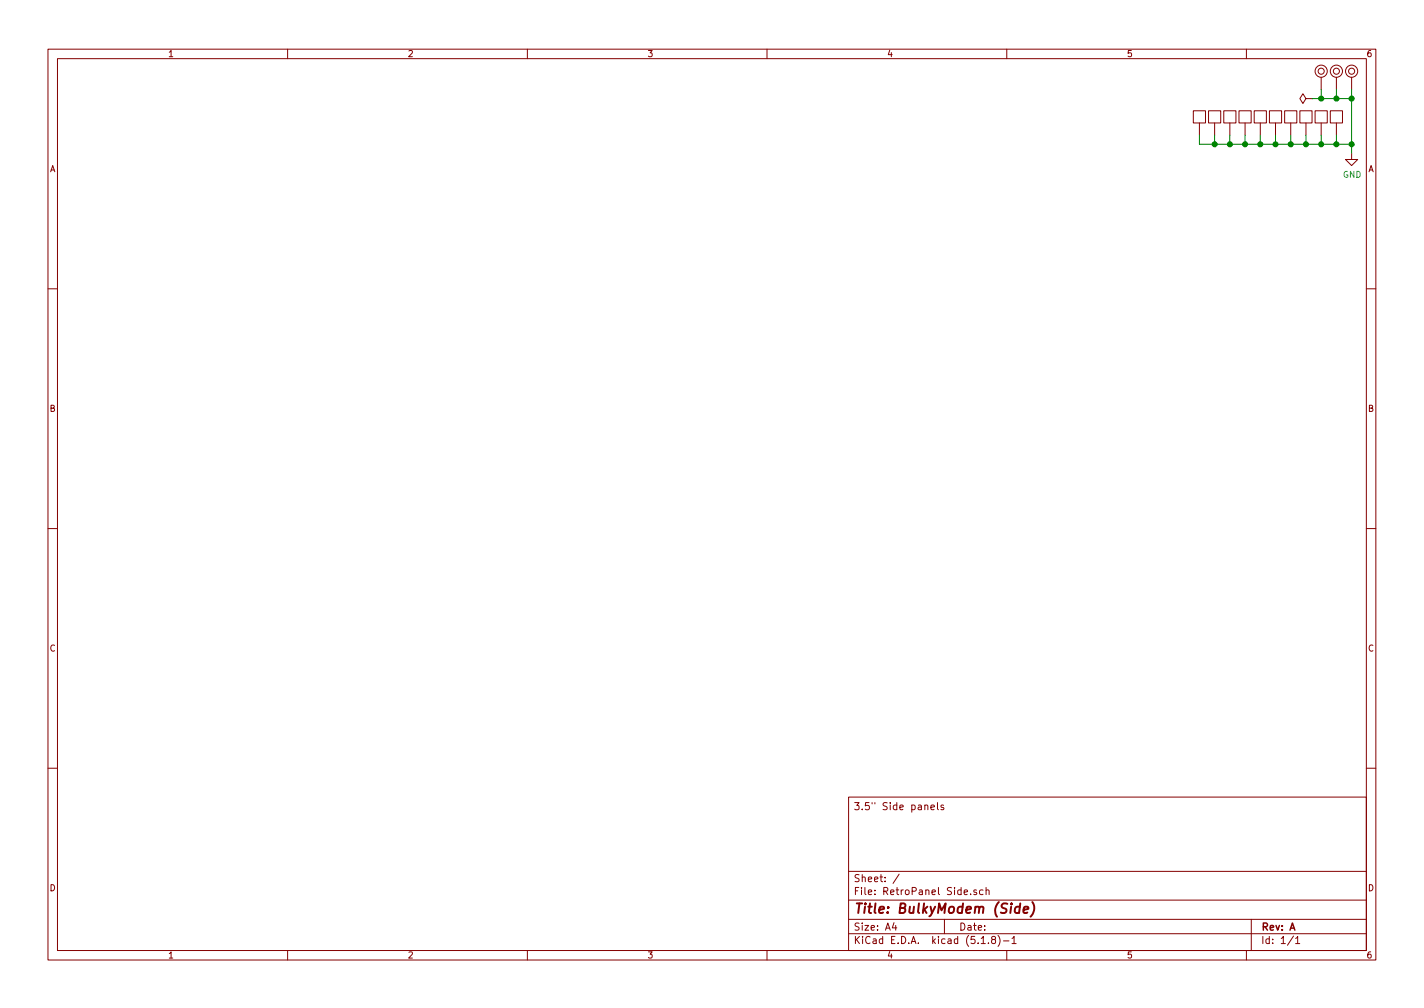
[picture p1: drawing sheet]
EESchema Schematic File Version 4
EELAYER 30 0
EELAYER END
$Descr A4 11693 8268
encoding utf-8
Sheet 1 1
Title "BulkyModem (Side)"
Date ""
Rev "A"
Comp ""
Comment1 ""
Comment2 ""
Comment3 ""
Comment4 "3.5\" Side panels"
$EndDescr
$Comp
L mounting:Mounting_Pin M1
U 1 1
P 10850 575
F 0 "M1" H 10850 675 50  0001 C CNN
F 1 "Mounting_Pin" H 10850 500 50  0001 C CNN
F 2 "mounting:M3_pin" H 10850 575 50  0001 C CNN
F 3 "~" H 10850 575 50  0001 C CNN
	1    10850 575 
	1    0    0    -1  
$EndComp
$Comp
L mounting:Mounting_Pin M2
U 1 1
P 10975 575
F 0 "M2" H 10975 675 50  0001 C CNN
F 1 "Mounting_Pin" H 10975 500 50  0001 C CNN
F 2 "mounting:M3_pin" H 10975 575 50  0001 C CNN
F 3 "~" H 10975 575 50  0001 C CNN
	1    10975 575 
	1    0    0    -1  
$EndComp
$Comp
L mounting:Mounting_Pin M3
U 1 1
P 11100 575
F 0 "M3" H 11100 675 50  0001 C CNN
F 1 "Mounting_Pin" H 11100 500 50  0001 C CNN
F 2 "mounting:M3_pin" H 11100 575 50  0001 C CNN
F 3 "~" H 11100 575 50  0001 C CNN
	1    11100 575 
	1    0    0    -1  
$EndComp
$Comp
L power:GND #PWR0111
U 1 1
P 11100 1250
F 0 "#PWR0111" H 11100 1000 50  0001 C CNN
F 1 "GND" H 11105 1077 50  0000 C CNN
F 2 "" H 11100 1250 50  0001 C CNN
F 3 "" H 11100 1250 50  0001 C CNN
	1    11100 1250
	1    0    0    -1  
$EndComp
Wire Wire Line
	10850 725  10850 800 
Wire Wire Line
	10975 725  10975 800 
Wire Wire Line
	10850 800  10975 800 
Wire Wire Line
	11100 725  11100 800 
Connection ~ 10975 800 
Wire Wire Line
	10975 800  11100 800 
$Comp
L power:PWR_FLAG #FLG0101
U 1 1
P 10775 800
F 0 "#FLG0101" H 10775 875 50  0001 C CNN
F 1 "PWR_FLAG" V 10775 927 50  0001 L CNN
F 2 "" H 10775 800 50  0001 C CNN
F 3 "~" H 10775 800 50  0001 C CNN
	1    10775 800 
	0    -1   -1   0   
$EndComp
$Comp
L mounting:Mounting_Pad M5
U 1 1
P 10975 950
F 0 "M5" H 10975 1050 50  0001 C CNN
F 1 "Mounting_Pad" H 10975 875 50  0001 C CNN
F 2 "RetroPanel:Pad_pin" H 10975 950 50  0001 C CNN
F 3 "~" H 10975 950 50  0001 C CNN
	1    10975 950 
	1    0    0    -1  
$EndComp
Wire Wire Line
	11100 800  11100 1175
Connection ~ 11100 1175
Wire Wire Line
	11100 1175 11100 1250
$Comp
L mounting:Mounting_Pad M7
U 1 1
P 10725 950
F 0 "M7" H 10725 1050 50  0001 C CNN
F 1 "Mounting_Pad" H 10725 875 50  0001 C CNN
F 2 "RetroPanel:Pad_pin" H 10725 950 50  0001 C CNN
F 3 "~" H 10725 950 50  0001 C CNN
	1    10725 950 
	1    0    0    -1  
$EndComp
$Comp
L mounting:Mounting_Pad M6
U 1 1
P 10600 950
F 0 "M6" H 10600 1050 50  0001 C CNN
F 1 "Mounting_Pad" H 10600 875 50  0001 C CNN
F 2 "RetroPanel:Pad_pin" H 10600 950 50  0001 C CNN
F 3 "~" H 10600 950 50  0001 C CNN
	1    10600 950 
	1    0    0    -1  
$EndComp
Wire Wire Line
	10975 1100 10975 1175
Connection ~ 10975 1175
Wire Wire Line
	10975 1175 11100 1175
Wire Wire Line
	10850 1100 10850 1175
Connection ~ 10850 1175
Wire Wire Line
	10850 1175 10975 1175
Wire Wire Line
	10725 1100 10725 1175
Connection ~ 10725 1175
Wire Wire Line
	10725 1175 10850 1175
$Comp
L mounting:Mounting_Pad M10
U 1 1
P 10475 950
F 0 "M10" H 10475 1050 50  0001 C CNN
F 1 "Mounting_Pad" H 10475 875 50  0001 C CNN
F 2 "RetroPanel:Pad_pin" H 10475 950 50  0001 C CNN
F 3 "~" H 10475 950 50  0001 C CNN
	1    10475 950 
	1    0    0    -1  
$EndComp
$Comp
L mounting:Mounting_Pad M9
U 1 1
P 10350 950
F 0 "M9" H 10350 1050 50  0001 C CNN
F 1 "Mounting_Pad" H 10350 875 50  0001 C CNN
F 2 "RetroPanel:Pad_pin" H 10350 950 50  0001 C CNN
F 3 "~" H 10350 950 50  0001 C CNN
	1    10350 950 
	1    0    0    -1  
$EndComp
Wire Wire Line
	10350 1100 10350 1175
Wire Wire Line
	10350 1175 10475 1175
Wire Wire Line
	10475 1100 10475 1175
Connection ~ 10475 1175
Wire Wire Line
	10475 1175 10600 1175
Wire Wire Line
	10600 1100 10600 1175
Connection ~ 10600 1175
Wire Wire Line
	10600 1175 10725 1175
Connection ~ 11100 800 
Wire Wire Line
	10775 800  10850 800 
Connection ~ 10850 800 
$Comp
L mounting:Mounting_Pad M4
U 1 1
P 10225 950
F 0 "M4" H 10225 1050 50  0001 C CNN
F 1 "Mounting_Pad" H 10225 875 50  0001 C CNN
F 2 "RetroPanel:Pad_pin" H 10225 950 50  0001 C CNN
F 3 "~" H 10225 950 50  0001 C CNN
	1    10225 950 
	1    0    0    -1  
$EndComp
Wire Wire Line
	10225 1100 10225 1175
Wire Wire Line
	10350 1175 10225 1175
Connection ~ 10350 1175
$Comp
L mounting:Mounting_Pad M11
U 1 1
P 10100 950
F 0 "M11" H 10100 1050 50  0001 C CNN
F 1 "Mounting_Pad" H 10100 875 50  0001 C CNN
F 2 "RetroPanel:Pad_pin" H 10100 950 50  0001 C CNN
F 3 "~" H 10100 950 50  0001 C CNN
	1    10100 950 
	1    0    0    -1  
$EndComp
Wire Wire Line
	10100 1100 10100 1175
Wire Wire Line
	10100 1175 10225 1175
Connection ~ 10225 1175
$Comp
L mounting:Mounting_Pad M12
U 1 1
P 9975 950
F 0 "M12" H 9975 1050 50  0001 C CNN
F 1 "Mounting_Pad" H 9975 875 50  0001 C CNN
F 2 "RetroPanel:Pad_pin" H 9975 950 50  0001 C CNN
F 3 "~" H 9975 950 50  0001 C CNN
	1    9975 950 
	1    0    0    -1  
$EndComp
Wire Wire Line
	9975 1100 9975 1175
Wire Wire Line
	9975 1175 10100 1175
Connection ~ 10100 1175
$Comp
L mounting:Mounting_Pad M13
U 1 1
P 9850 950
F 0 "M13" H 9850 1050 50  0001 C CNN
F 1 "Mounting_Pad" H 9850 875 50  0001 C CNN
F 2 "RetroPanel:Pad_pin" H 9850 950 50  0001 C CNN
F 3 "~" H 9850 950 50  0001 C CNN
	1    9850 950 
	1    0    0    -1  
$EndComp
Wire Wire Line
	9850 1100 9850 1175
Wire Wire Line
	9850 1175 9975 1175
Connection ~ 9975 1175
$Comp
L mounting:Mounting_Pad M8
U 1 1
P 10850 950
F 0 "M8" H 10850 1050 50  0001 C CNN
F 1 "Mounting_Pad" H 10850 875 50  0001 C CNN
F 2 "RetroPanel:Pad_pin" H 10850 950 50  0001 C CNN
F 3 "~" H 10850 950 50  0001 C CNN
	1    10850 950 
	1    0    0    -1  
$EndComp
$EndSCHEMATC
